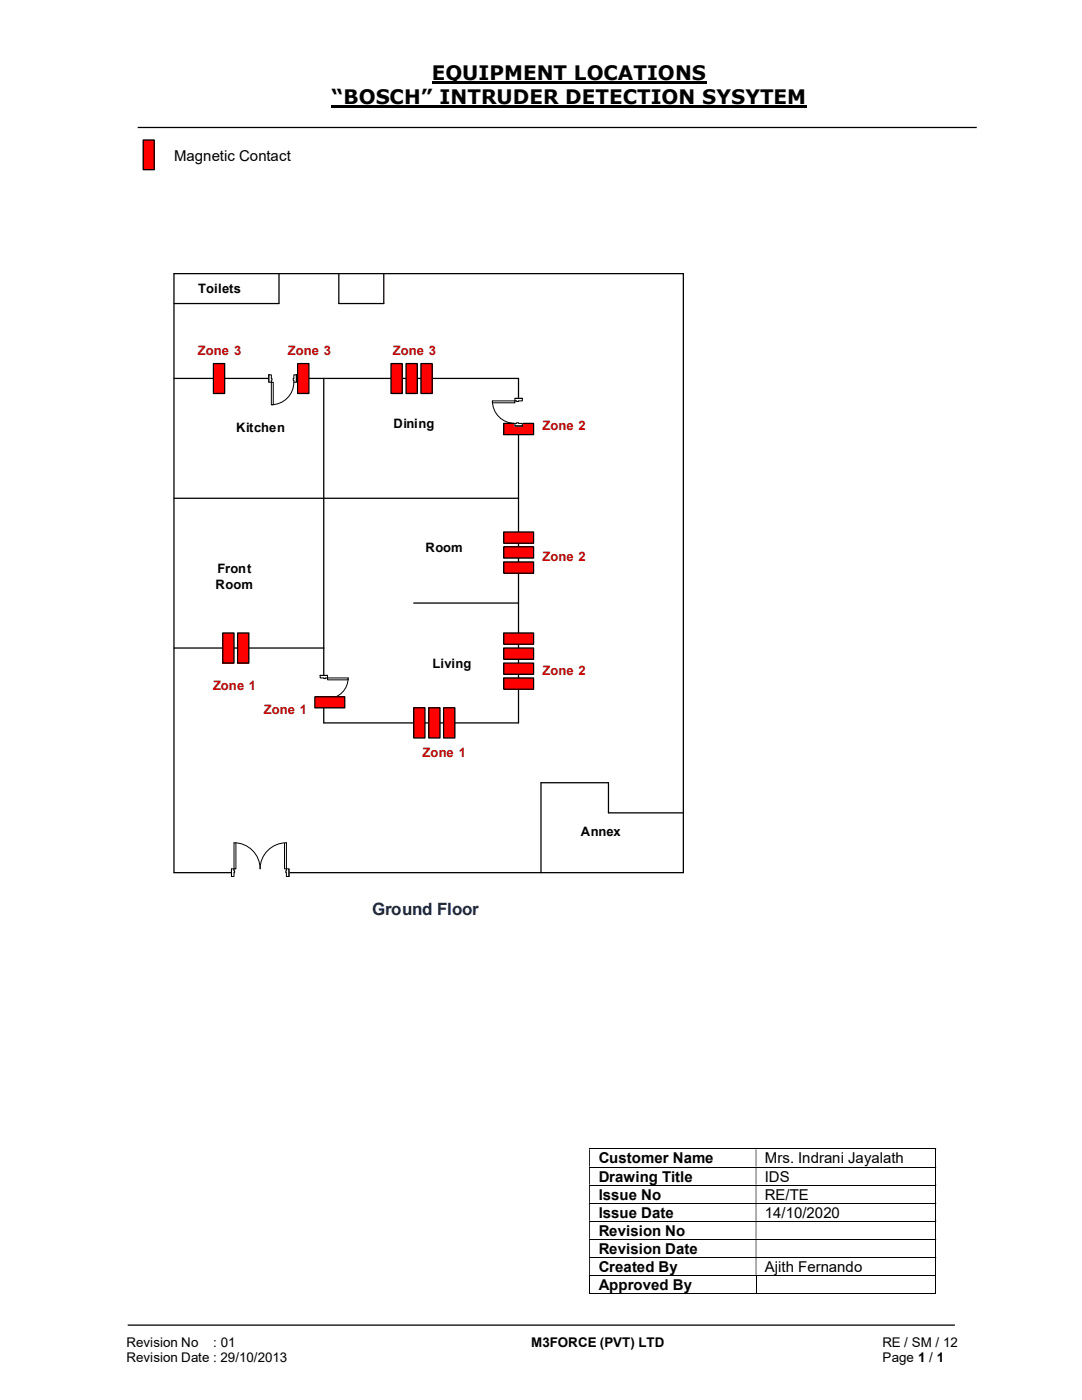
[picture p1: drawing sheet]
<svg xmlns="http://www.w3.org/2000/svg" width="216mm" height="279mm" viewBox="0 0 216 279" stroke-linecap="round" stroke-linejoin="round" font-family="sans-serif">
<path d="M86.1 16.5h54.9M66.2 21.3h94.8" fill="none" stroke="#000" stroke-width=".42"/>
<path d="M27.5 25.4h167.4M25.5 264.5h165" fill="none" stroke="#000" stroke-width=".25"/>
<g fill="none" stroke="#000" stroke-width=".2">
<path d="M117.6 229.3h69M117.6 232.9h69M117.6 236.5h69M186.7 229.4v3.4M186.7 233v3.4M186.7 236.6v3.5M117.6 240.2h69M117.6 243.7h69M117.6 247.3h69M117.6 251h69M117.6 254.5h69M117.6 258.1h33.2"/>
<path d="M117.6 254.6v3.6M150.9 254.6v3.6M150.9 258.1h35.7M186.7 240.2v3.4M186.7 243.8v3.4M186.7 247.4v3.5M186.7 251v3.5M186.7 254.6v3.6"/>
</g>
<g fill="#000">
<path d="M186.6 229.2h.2v.2h-.2zM117.6 229.4h.1v3.4h-.1zM150.8 229.4h.1v3.4h-.1z" fill-rule="evenodd"/>
<path d="M186.6 232.8h.2v.2h-.2zM117.6 233h.1v3.4h-.1zM150.8 233h.1v3.4h-.1z" fill-rule="evenodd"/>
<path d="M186.6 236.4h.2v.2h-.2zM117.6 236.6h.1v3.5h-.1zM150.8 236.6h.1v3.5h-.1z" fill-rule="evenodd"/>
<path d="M186.6 240.1h.2v.1h-.2zM117.6 240.2h.1v3.4h-.1zM150.8 240.2h.1v3.4h-.1z" fill-rule="evenodd"/>
<path d="M186.6 243.6h.2v.2h-.2zM117.6 243.8h.1v3.4h-.1zM150.8 243.8h.1v3.4h-.1z" fill-rule="evenodd"/>
<path d="M186.6 247.2h.2v.2h-.2zM117.6 247.4h.1v3.5h-.1zM150.8 247.4h.1v3.5h-.1z" fill-rule="evenodd"/>
<path d="M186.6 250.9h.2v.1h-.2zM117.6 251h.1v3.5h-.1zM150.8 251h.1v3.5h-.1z" fill-rule="evenodd"/>
</g>
<path d="M186.6 254.5h.2v.1h-.2zM186.6 258.1h.2v.1h-.2z" fill="#000"/>
<path d="M28.6 27.9h2.2v6h-2.2z" fill="#f00"/>
<path d="M28.6 27.9h2.2v6h-2.2zM34.7 54.6h101.7v119.6h-101.7zM55.7 54.6v6h-21M67.6 54.6v6h9v-6M34.7 75.5h68.8v68.8h-38.9v-68.8M34.7 99.4h68.8M34.7 129.3h29.9M82.5 120.4h21M136.4 162.2h-15v-6h-13.5v18" fill="none" stroke="#000" stroke-width=".25"/>
<path d="M63.8 134.8h1.6v5.1h-1.6z" fill-rule="evenodd" fill="#fff"/>
<path d="M63.8 134.8h1.6v5.1h-1.6z" fill="none" stroke="#fff" stroke-width=".2"/>
<path d="M63.9 134.8h1.5v.5h-1.5zM63.9 139.4v.5h1.5v-.5z" fill-rule="evenodd" fill="#fff"/>
<path d="M64.6 135.3h-.7v-.5h1.5v.5h-.4M64.6 139.4h-.7v.5h1.5v-.5h-.4" fill="none" stroke="#000" stroke-width=".2"/>
<path d="M64.6 135.3h.4v.1h-.4zM64.6 139.3v.1h.4v-.1z" fill-rule="evenodd" fill="#fff"/>
<path d="M63.9 134.8h1.5M63.9 139.9h1.5M64.6 135.3v.1h.4v-.1M64.6 139.4v-.1h.4v.1M69.5 135.3a4.1 4.1 0 0 1-4.1 4.1" fill="none" stroke="#000" stroke-width=".2"/>
<path d="M65.4 135.3h4.1v.4h-4.1z" fill="#fff"/>
<path d="M65.4 135.3h4.1v.4h-4.1z" fill="none" stroke="#000" stroke-width=".2"/>
<path d="M46.2 173.4h11.5v1.6h-11.5z" fill="#fff"/>
<path d="M46.2 173.4h11.5v1.6h-11.5z" fill="none" stroke="#fff" stroke-width=".2"/>
<path d="M57.2 173.4v1.5h.5v-1.5zM46.2 173.4h.5v1.5h-.5z" fill-rule="evenodd" fill="#fff"/>
<path d="M46.7 173.8v-.4h-.5v1.5h.5v-.7M57.2 173.8v-.4h.5v1.5h-.5v-.7" fill="none" stroke="#000" stroke-width=".2"/>
<path d="M57 173.8v.4h.1v-.4zM46.7 173.8h.1v.4h-.1z" fill-rule="evenodd" fill="#fff"/>
<path d="M46.2 173.4v1.5M46.7 168.2a5.2 5.2 0 0 1 5.2 5.2 5.2 5.2 0 0 1 5.2-5.2M46.7 173.8h.1v.4h-.1M57.1 173.8h-.1v.4h.1M57.7 173.4v1.5" fill="none" stroke="#000" stroke-width=".2"/>
<path d="M46.7 168.2h.4v5.2h-.4z" fill-rule="evenodd" fill="#fff"/>
<path d="M46.7 168.2h.4v5.2h-.4z" fill="none" stroke="#000" stroke-width=".2"/>
<path d="M56.8 168.2h.3v5.2h-.3z" fill-rule="evenodd" fill="#fff"/>
<path d="M56.8 168.2h.3v5.2h-.3z" fill="none" stroke="#000" stroke-width=".2"/>
<path d="M53.6 74.7h5.5v1.6h-5.5z" fill="#fff"/>
<path d="M53.6 74.7h5.5v1.6h-5.5z" fill="none" stroke="#fff" stroke-width=".2"/>
<path d="M53.6 74.8v1.5h.5v-1.5zM58.6 74.8h.5v1.5h-.5z" fill-rule="evenodd" fill="#fff"/>
<path d="M54.1 75.5v-.7h-.5v1.5h.5v-.4M58.6 75.5v-.7h.5v1.5h-.5v-.4" fill="none" stroke="#000" stroke-width=".2"/>
<path d="M54.1 75.5v.4h.2v-.4zM58.5 75.5h.1v.4h-.1z" fill-rule="evenodd" fill="#fff"/>
<path d="M53.6 74.8v1.5M54.1 75.5h.2v.4h-.2M58.6 75.5h-.1v.4h.1M58.6 76.3a4.5 4.5 0 0 1-4.5 4.5M59.1 74.8v1.5" fill="none" stroke="#000" stroke-width=".2"/>
<path d="M54.1 76.3h.4v4.5h-.4z" fill-rule="evenodd" fill="#fff"/>
<path d="M54.1 76.3h.4v4.5h-.4z" fill="none" stroke="#000" stroke-width=".2"/>
<path d="M84 72.6h2.2v5.9h-2.2z" fill="#f00"/>
<path d="M84 72.6h2.2v5.9h-2.2z" fill="none" stroke="#000" stroke-width=".25"/>
<path d="M81 72.6h2.3v5.9h-2.3z" fill="#f00"/>
<path d="M81 72.6h2.3v5.9h-2.3z" fill="none" stroke="#000" stroke-width=".25"/>
<path d="M78 72.6h2.3v5.9h-2.3z" fill="#f00"/>
<path d="M78 72.6h2.3v5.9h-2.3z" fill="none" stroke="#000" stroke-width=".25"/>
<path d="M59.4 72.6h2.2v5.9h-2.2z" fill="#f00"/>
<path d="M59.4 72.6h2.2v5.9h-2.2z" fill="none" stroke="#000" stroke-width=".25"/>
<path d="M42.6 72.6h2.2v5.9h-2.2z" fill="#f00"/>
<path d="M42.6 72.6h2.2v5.9h-2.2z" fill="none" stroke="#000" stroke-width=".25"/>
<path d="M44.4 126.3h2.3v6h-2.3z" fill="#f00"/>
<path d="M44.4 126.3h2.3v6h-2.3z" fill="none" stroke="#000" stroke-width=".25"/>
<path d="M47.4 126.3h2.3v6h-2.3z" fill="#f00"/>
<path d="M47.4 126.3h2.3v6h-2.3z" fill="none" stroke="#000" stroke-width=".25"/>
<path d="M62.8 139.1h6v2.2h-6z" fill-rule="evenodd" fill="#f00"/>
<path d="M62.8 139.1h6v2.2h-6z" fill="none" stroke="#000" stroke-width=".25"/>
<path d="M100.5 84.5h6v2.2h-6z" fill-rule="evenodd" fill="#f00"/>
<path d="M100.5 84.5h6v2.2h-6z" fill="none" stroke="#000" stroke-width=".25"/>
<path d="M100.5 135.3h6v2.2h-6z" fill-rule="evenodd" fill="#f00"/>
<path d="M100.5 135.3h6v2.2h-6z" fill="none" stroke="#000" stroke-width=".25"/>
<path d="M102.7 79.5h1.6v5.5h-1.6z" fill-rule="evenodd" fill="#fff"/>
<path d="M102.7 79.5h1.6v5.5h-1.6z" fill="none" stroke="#fff" stroke-width=".2"/>
<path d="M102.7 79.5v.5h1.5v-.5zM102.7 84.5h1.5v.5h-1.5z" fill-rule="evenodd" fill="#fff"/>
<path d="M103.1 80h-.4v-.5h1.5v.5h-.7M103.1 84.5h-.4v.5h1.5v-.5h-.7" fill="none" stroke="#000" stroke-width=".2"/>
<path d="M103.1 80v.1h.4v-.1zM103.1 84.4h.4v.1h-.4z" fill-rule="evenodd" fill="#fff"/>
<path d="M102.7 79.5h1.5M98.3 80a4.5 4.5 0 0 0 4.4 4.5M102.7 85h1.5M103.1 80v.1h.4v-.1M103.1 84.5v-.1h.4v.1" fill="none" stroke="#000" stroke-width=".2"/>
<path d="M98.3 80h4.4v.4h-4.4z" fill="#fff"/>
<path d="M98.3 80h4.4v.4h-4.4z" fill="none" stroke="#000" stroke-width=".2"/>
<path d="M100.5 112.1h6v2.3h-6z" fill-rule="evenodd" fill="#f00"/>
<path d="M100.5 112.1h6v2.3h-6z" fill="none" stroke="#000" stroke-width=".25"/>
<path d="M100.5 109.1h6v2.3h-6z" fill-rule="evenodd" fill="#f00"/>
<path d="M100.5 109.1h6v2.3h-6z" fill="none" stroke="#000" stroke-width=".25"/>
<path d="M100.5 106.2h6v2.2h-6z" fill-rule="evenodd" fill="#f00"/>
<path d="M100.5 106.2h6v2.2h-6z" fill="none" stroke="#000" stroke-width=".25"/>
<path d="M100.5 132.3h6v2.3h-6z" fill-rule="evenodd" fill="#f00"/>
<path d="M100.5 132.3h6v2.3h-6z" fill="none" stroke="#000" stroke-width=".25"/>
<path d="M100.5 129.3h6v2.3h-6z" fill-rule="evenodd" fill="#f00"/>
<path d="M100.5 129.3h6v2.3h-6z" fill="none" stroke="#000" stroke-width=".25"/>
<path d="M100.5 126.3h6v2.3h-6z" fill-rule="evenodd" fill="#f00"/>
<path d="M100.5 126.3h6v2.3h-6z" fill="none" stroke="#000" stroke-width=".25"/>
<path d="M88.5 141.3h2.3v6h-2.3z" fill="#f00"/>
<path d="M88.5 141.3h2.3v6h-2.3z" fill="none" stroke="#000" stroke-width=".25"/>
<path d="M85.6 141.3h2.2v6h-2.2z" fill="#f00"/>
<path d="M85.6 141.3h2.2v6h-2.2z" fill="none" stroke="#000" stroke-width=".25"/>
<path d="M82.5 141.3h2.3v6h-2.3z" fill="#f00"/>
<path d="M82.5 141.3h2.3v6h-2.3z" fill="none" stroke="#000" stroke-width=".25"/>
<g font-size="4">
<text x="86.1" y="16">EQUIPMENT LOCATIONS</text>
<text x="66.2" y="20.8">“BOSCH” INTRUDER DETECTION SYSYTEM</text>
</g>
<text font-size="3.4" fill="#002060" x="74.3" y="182.7">Ground Floor</text>
<g font-size="3">
<text x="34.7" y="32.1">Magnetic Contact</text>
<text x="119.5" y="232.2">Customer Name</text>
<text x="152.6" y="232.2">Mrs. Indrani Jayalath</text>
<text x="119.5" y="235.8">Drawing Title</text>
<text x="119.5" y="239.4">Issue No</text>
<text x="152.6" y="235.8">IDS</text>
<text x="152.6" y="239.4">RE/TE</text>
<text x="119.5" y="243">Issue Date</text>
<text x="152.6" y="243">14/10/2020</text>
<text x="119.5" y="246.6">Revision No</text>
<text x="119.5" y="250.2">Revision Date</text>
<text x="119.5" y="253.8">Created By</text>
<text x="119.5" y="257.4">Approved By</text>
<text x="152.6" y="253.8">Ajith Fernando</text>
</g>
<g font-size="2.7">
<text x="25.2" y="268.8">Revision No</text>
<text x="42.6" y="268.8">: 01</text>
<text x="106" y="268.8">M3FORCE (PVT) LTD</text>
<text x="176.1" y="268.8">RE / SM / 12</text>
<text x="25.2" y="271.8">Revision Date : 29/10/2013</text>
<text x="176.1" y="271.8">Page 1 / 1</text>
</g>
<g font-size="2.6">
<text x="39.5" y="58.5">Toilets</text>
<text x="47.1" y="86.1">Kitchen</text>
<text x="78.5" y="85.4">Dining</text>
<text x="84.9" y="110.1">Room</text>
<text x="43" y="117.6">Room</text>
<text x="43.4" y="114.4">Front</text>
<text x="86.3" y="133.2">Living</text>
<text x="115.9" y="166.8">Annex</text>
</g>
<g font-size="2.6" fill="#c00000">
<text x="39.5" y="70.8">Zone 3</text>
<text x="57.4" y="70.8">Zone 3</text>
<text x="78.4" y="70.8">Zone 3</text>
<text x="108.2" y="85.7">Zone 2</text>
<text x="108.2" y="111.9">Zone 2</text>
<text x="42.5" y="137.7">Zone 1</text>
<text x="108.2" y="134.7">Zone 2</text>
<text x="52.7" y="142.5">Zone 1</text>
<text x="84.3" y="151.1">Zone 1</text>
</g>
</svg>
